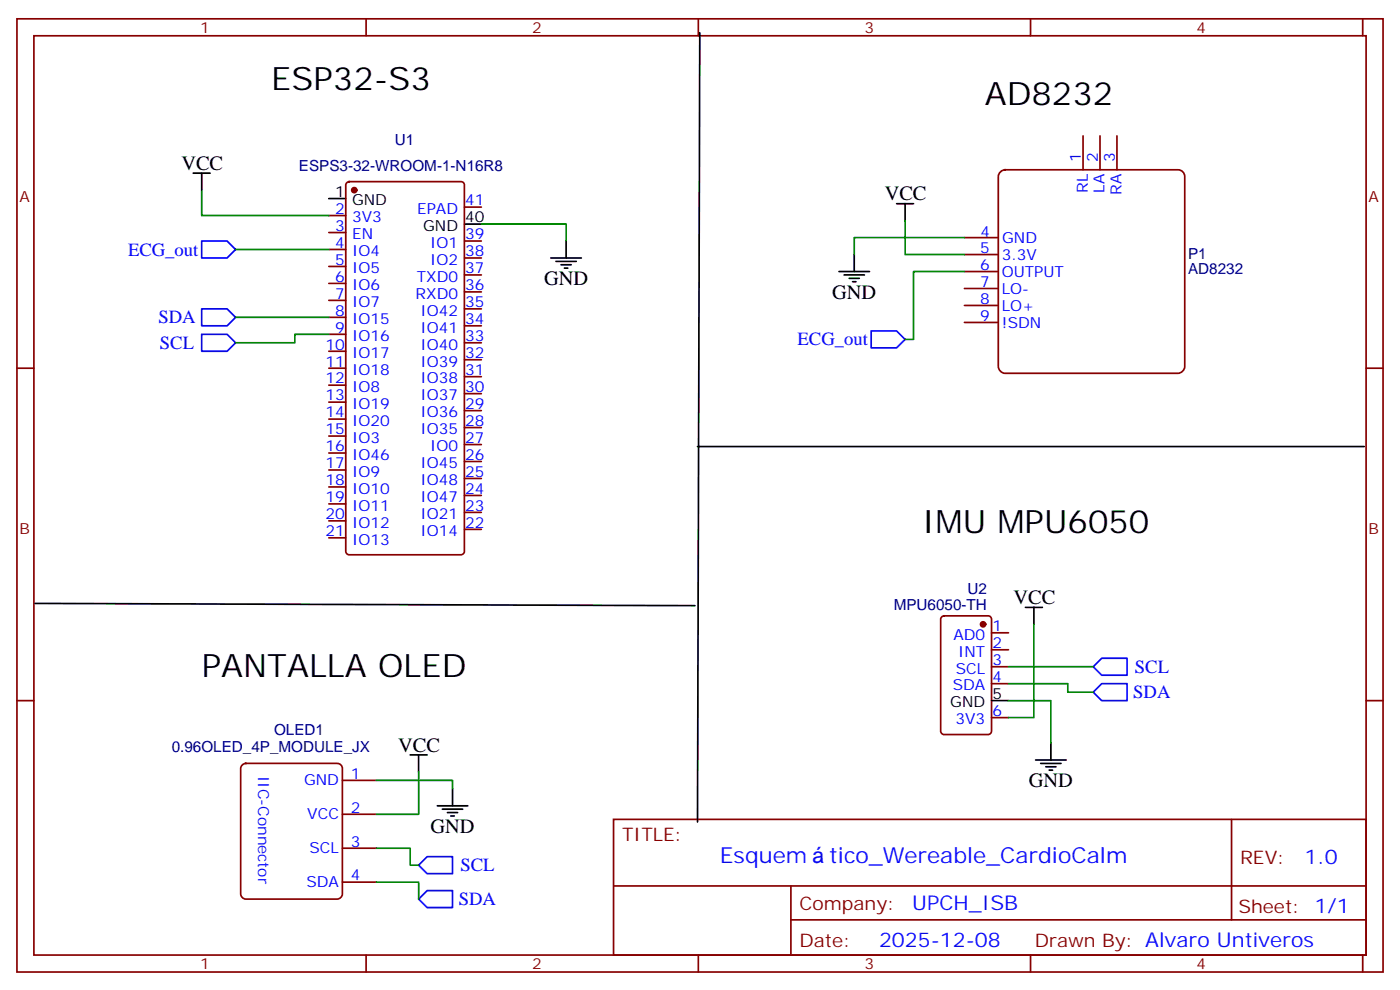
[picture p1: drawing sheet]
<svg xmlns="http://www.w3.org/2000/svg" width="291mm" height="206mm" viewBox="0 0 291 206" stroke-linecap="round" stroke-linejoin="round" font-family="sans-serif">
<g fill="none" stroke="#870000" stroke-width=".35">
<path d="M3.5 3.9h284.4v198.3h-284.4zM7.1 7.4h277.2v191.2h-277.2zM76.2 3.9v3.5M145.3 3.9v3.5M214.5 3.9v3.5M283.6 3.9v3.5M3.5 76.6h3.6M284.3 76.6h3.6M3.5 145.7h3.6M284.3 145.7h3.6M127.7 170.4h156.6v28.2h-156.6zM256.3 170.5v20.8"/>
<path d="M76.2 198.6v3.6M127.7 184.3h156.5M145.3 198.6v3.6M164.6 191.3h119.6M164.6 184.3v14.1M214.5 198.6v3.6M283.6 198.6v3.6"/>
</g>
<path d="M208.1 35.9l.3-.3 .8-.3h36a1.41 1.41 0 0 1 1.4 1.4v39.5a1.51 1.51 0 0 1-1.4 1.4h-36a1.51 1.51 0 0 1-1.4-1.4v-39.5z" fill="#fff" stroke="#800000" stroke-width=".35"/>
<g fill="none" stroke="#870000" stroke-width=".35">
<path d="M72.2 38l.5-.2h23.3a.71 .71 0 0 1 .7 .7v76.2a.76 .76 0 0 1-.7 .7h-23.3a.76 .76 0 0 1-.7-.7v-76.2zM225.4 28.3v7M229 28.3v7M232.5 28.3v7M68.4 58.9h3.6M68.4 55.4h3.6M68.4 51.9h3.6M68.4 48.4h3.6M68.4 44.8h3.6M96.7 43.1h3.5M96.7 50.1h3.5M96.7 53.7h3.5"/>
<path d="M96.7 57.2h3.5M200.7 49.4h7.1M200.7 53h7.1M200.7 56.5h7.1M68.4 76.6h3.6M68.4 73.1h3.6M68.4 69.5h3.6M68.4 66h3.6M68.4 62.5h3.6M96.7 60.7h3.5M96.7 64.2h3.5M96.7 67.8h3.5"/>
<path d="M96.7 71.3h3.5M96.7 74.8h3.5M96.7 78.4h3.5M200.7 60h7.1M200.7 63.5h7.1M200.7 67.1h7.1M68.4 97.8h3.6M68.4 94.2h3.6M68.4 90.7h3.6M68.4 87.2h3.6M68.4 83.6h3.6M68.4 80.1h3.6"/>
<path d="M96.7 81.9h3.5M96.7 85.4h3.5M96.7 88.9h3.5M96.7 92.5h3.5M96.7 96h3.5M96.7 99.5h3.5M68.4 111.9h3.6M68.4 108.3h3.6M68.4 104.8h3.6M68.4 101.3h3.6M96.7 103h3.5M96.7 106.6h3.5"/>
<path d="M96.7 110.1h3.5M196 128.3l.5-.2h9.2a.71 .71 0 0 1 .7 .7v23.3a.76 .76 0 0 1-.7 .7h-9.2a.76 .76 0 0 1-.7-.7v-23.3zM206.4 131.6h3.5M206.4 135.1h3.5M206.4 138.7h3.5M50.3 159.2l.9-.4h19a1.06 1.06 0 0 1 1.1 1v26.1a1.13 1.13 0 0 1-1.1 1.1h-19a1.13 1.13 0 0 1-1.1-1.1v-26.1zM206.4 142.2h3.5M206.4 149.3h3.5M71.3 176.4h7M71.3 169.4h7M71.3 162.3h7M71.3 183.5h7"/>
</g>
<g fill="none" stroke="#000" stroke-width=".35">
<path d="M145.7 6.8l-.5 164.2M40.2 36h3.5M42 36v3.5M68.4 41.3h3.6M96.7 46.6h3.5M114.7 53.7h6.3M115.7 54.4h4.2M116.8 55.1h2.1M117.5 55.8h.7M117.8 50.1v3.6M174.6 56.5h6.4M175.7 57.2h4.2"/>
<path d="M176.7 57.9h2.2M177.4 58.6h.8M177.8 53v3.5M186.6 42.4h3.5M188.4 42.4v3.5M145.2 92.9h138.7M7.3 125.5l137.3 .5M213.4 126.3h3.6M215.2 126.3v3.6M85.4 157h3.5M87.1 157v3.5M206.4 145.7h3.5"/>
<path d="M215.5 158.1h6.4M216.6 158.8h4.2M217.7 159.5h2.1M218.7 154.6v3.5M91 167.6h6.4M92.1 168.3h4.2M93.1 169h2.1M93.8 169.7h.7M94.2 164.1v3.5M218.4 160.2h.7"/>
</g>
<g fill="#870000" stroke="#870000" stroke-width=".35">
<circle cx="73.7" cy="39.5" r=".53"/>
<circle cx="204.6" cy="129.9" r=".53"/>
</g>
<g fill="none" stroke="#008700" stroke-width=".35">
<path d="M42 39.5v5.3h26.4M49 51.9h19.4M100.2 46.6h17.6v3.5M188.4 45.9v7.1h12.3M200.7 49.4h-22.9v3.6M200.7 56.5h-10.6v14.1h-1.7M49 66h19.4M68.4 69.5h-7v1.8h-12.4M209.9 138.7h17.6M215.2 129.9v19.4h-5.3M209.9 142.2h12.3v1.8h5.3M209.9 145.7h8.8v8.9"/>
<path d="M78.3 162.3h15.9v1.8M78.3 176.4h7.1v3.6h1.7M87.1 160.5v8.9h-8.8M78.3 183.5h8.8v3.5"/>
</g>
<path d="M42 50.1h5.3l1.7 1.8-1.7 1.8h-5.3zM42 69.5h5.3l1.7 1.8-1.7 1.8h-5.3zM42 64.2h5.3l1.7 1.8-1.7 1.8h-5.3zM181.3 68.8h5.3l1.8 1.8-1.8 1.8h-5.3zM229.3 136.9h5.3v3.5h-5.3l-1.8-1.7zM227.5 144l1.8-1.8h5.3v3.5h-5.3zM88.9 178.2h5.3v3.5h-5.3l-1.8-1.7zM88.9 185.2h5.3v3.6h-5.3l-1.8-1.8z" fill="none" stroke="#00f" stroke-width=".35"/>
<g font-size="6.7">
<text x="56.4" y="18.7">ESP32-S3</text>
<text x="205" y="21.9">AD8232</text>
<text x="191.9" y="110.8">IMU MPU6050</text>
<text x="42" y="140.8">PANTALLA OLED</text>
</g>
<g font-size="4.6" fill="#00f">
<text x="149.8" y="179.5">Esquem</text>
<text x="172.6" y="179.5">tico_Wereable_CardioCalm</text>
</g>
<g font-size="4.2">
<text x="37.7" y="35.3">VCC</text>
<text x="184.1" y="41.7">VCC</text>
<text x="113.2" y="59.3">GND</text>
<text x="173.2" y="62.1">GND</text>
<text x="211" y="125.6">VCC</text>
<text x="82.9" y="156.3">VCC</text>
<text x="214.1" y="163.7">GND</text>
<text x="89.6" y="173.2">GND</text>
</g>
<g font-size="4.2" fill="#00f">
<text x="271.5" y="179.7">1.0</text>
<text x="189.9" y="189.3">UPCH_ISB</text>
<text x="183" y="197.1">2025-12-08</text>
</g>
<g font-size="3.9" fill="#00f">
<text x="26.6" y="53.2">ECG_out</text>
<text x="33" y="67.3">SDA</text>
<text x="166" y="71.9">ECG_out</text>
<text x="33.3" y="72.6">SCL</text>
<text x="236.2" y="139.9">SCL</text>
<text x="235.9" y="145.2">SDA</text>
<text x="95.8" y="181.2">SCL</text>
<text x="95.5" y="188.3">SDA</text>
</g>
<g font-size="3.9" fill="#800">
<text x="129.5" y="175">TITLE:</text>
<text x="258.1" y="179.7">REV:</text>
<text x="166.4" y="189.2">Company:</text>
<text x="257.7" y="189.8">Sheet: 1/1</text>
<text x="166.4" y="196.9">Date:</text>
<text x="215.4" y="197">Drawn By: Alvaro Untiveros</text>
</g>
<g font-size="3.2" fill="#800">
<text x="41.6" y="6.9">1</text>
<text x="110.8" y="6.9">2</text>
<text x="179.9" y="6.9">3</text>
<text x="249.1" y="6.9">4</text>
<text x="4.1" y="42">A</text>
<text x="284.9" y="42">A</text>
<text x="4.1" y="111.2">B</text>
<text x="284.9" y="111.2">B</text>
<text x="41.6" y="201.6">1</text>
<text x="110.8" y="201.6">2</text>
<text x="179.9" y="201.6">3</text>
<text x="249.1" y="201.6">4</text>
</g>
<g font-size="3.2" fill="#000080">
<text x="62.2" y="35.5">ESPS3-32-WROOM-1-N16R8</text>
<text x="82.2" y="30.2">U1</text>
<text x="247.3" y="53.9">P1</text>
<text x="247.3" y="56.9">AD8232</text>
<text x="201.4" y="123.6">U2</text>
<text x="186" y="126.9">MPU6050-TH</text>
<text x="57" y="152.9">OLED1</text>
<text x="35.7" y="156.5">0.96OLED_4P_MODULE_JX</text>
</g>
<g font-size="3.2" fill="#00f">
<text x="225" y="33.7" transform="rotate(-90 225 33.7)">1</text>
<text x="228.5" y="33.7" transform="rotate(-90 228.5 33.7)">2</text>
<text x="232" y="33.7" transform="rotate(-90 232 33.7)">3</text>
<text x="226.4" y="40.1" transform="rotate(-90 226.4 40.1)">RL</text>
<text x="229.9" y="40.1" transform="rotate(-90 229.9 40.1)">LA</text>
<text x="233.5" y="40.5" transform="rotate(-90 233.5 40.5)">RA</text>
<text x="69.8" y="44.5">2</text>
<text x="73.3" y="46.2">3V3</text>
<text x="86.8" y="44.5">EPAD</text>
<text x="96.8" y="42.7">41</text>
<text x="69.8" y="51.5">4</text>
<text x="69.8" y="48">3</text>
<text x="73.3" y="53.3">IO4</text>
<text x="73.3" y="49.8">EN</text>
<text x="89.5" y="51.5">IO1</text>
<text x="96.8" y="49.8">39</text>
<text x="96.8" y="53.3">38</text>
<text x="204" y="52.6">5</text>
<text x="204.1" y="49.2">4</text>
<text x="208.6" y="50.6">GND</text>
<text x="69.8" y="58.6">6</text>
<text x="69.8" y="55.1">5</text>
<text x="73.3" y="56.8">IO5</text>
<text x="86.8" y="58.6">TXD0</text>
<text x="89.5" y="55.1">IO2</text>
<text x="96.8" y="56.8">37</text>
<text x="204" y="56.1">6</text>
<text x="204" y="59.7">7</text>
<text x="208.5" y="54">3.3V</text>
<text x="208.5" y="57.5">OUTPUT</text>
<text x="69.8" y="65.7">8</text>
<text x="69.8" y="62.1">7</text>
<text x="73.3" y="63.9">IO7</text>
<text x="73.3" y="60.4">IO6</text>
<text x="86.5" y="62.1">RXD0</text>
<text x="87.5" y="65.7">IO42</text>
<text x="96.8" y="60.4">36</text>
<text x="96.8" y="63.9">35</text>
<text x="204" y="63.2">8</text>
<text x="208.5" y="61.1">LO-</text>
<text x="208.5" y="64.6">LO+</text>
<text x="69.8" y="69.2">9</text>
<text x="73.3" y="70.9">IO16</text>
<text x="73.3" y="67.4">IO15</text>
<text x="87.5" y="69.2">IO41</text>
<text x="96.8" y="67.4">34</text>
<text x="96.8" y="70.9">33</text>
<text x="204" y="66.7">9</text>
<text x="208.5" y="68.1">!SDN</text>
<text x="67.8" y="76.2">11</text>
<text x="67.8" y="72.7">10</text>
<text x="73.3" y="78">IO18</text>
<text x="73.3" y="74.5">IO17</text>
<text x="87.5" y="72.7">IO40</text>
<text x="87.5" y="76.2">IO39</text>
<text x="96.8" y="74.5">32</text>
<text x="96.8" y="78">31</text>
<text x="67.8" y="83.3">13</text>
<text x="67.8" y="79.8">12</text>
<text x="73.3" y="81.5">IO8</text>
<text x="87.5" y="79.8">IO38</text>
<text x="87.5" y="83.3">IO37</text>
<text x="96.8" y="81.5">30</text>
<text x="67.8" y="86.8">14</text>
<text x="73.3" y="88.6">IO20</text>
<text x="73.3" y="85.1">IO19</text>
<text x="87.5" y="86.8">IO36</text>
<text x="96.8" y="85.1">29</text>
<text x="96.8" y="88.6">28</text>
<text x="67.8" y="93.9">16</text>
<text x="67.8" y="90.3">15</text>
<text x="73.3" y="95.6">IO46</text>
<text x="73.3" y="92.1">IO3</text>
<text x="87.5" y="90.3">IO35</text>
<text x="89.5" y="93.9">IO0</text>
<text x="96.8" y="92.1">27</text>
<text x="96.8" y="95.6">26</text>
<text x="67.8" y="100.9">18</text>
<text x="67.8" y="97.4">17</text>
<text x="73.3" y="99.2">IO9</text>
<text x="87.5" y="97.4">IO45</text>
<text x="87.5" y="100.9">IO48</text>
<text x="96.8" y="99.2">25</text>
<text x="67.8" y="108">20</text>
<text x="67.8" y="104.5">19</text>
<text x="73.3" y="106.2">IO11</text>
<text x="73.3" y="102.7">IO10</text>
<text x="87.5" y="104.5">IO47</text>
<text x="87.5" y="108">IO21</text>
<text x="96.8" y="102.7">24</text>
<text x="96.8" y="106.2">23</text>
<text x="67.8" y="111.5">21</text>
<text x="73.3" y="113.3">IO13</text>
<text x="73.3" y="109.7">IO12</text>
<text x="87.5" y="111.5">IO14</text>
<text x="96.8" y="109.7">22</text>
<text x="206.6" y="131.3">1</text>
<text x="198.4" y="133">AD0</text>
<text x="199.4" y="136.6">INT</text>
<text x="206.6" y="134.8">2</text>
<text x="198.3" y="143.6">SDA</text>
<text x="198.9" y="140.1">SCL</text>
<text x="206.6" y="138.3">3</text>
<text x="206.6" y="141.9">4</text>
<text x="206.6" y="148.9">6</text>
<text x="198.9" y="150.7">3V3</text>
<text x="53.7" y="161.4" transform="rotate(90 53.7 161.4)">IIC-Connector</text>
<text x="73" y="162">1</text>
<text x="63.3" y="163.4">GND</text>
<text x="64" y="170.4">VCC</text>
<text x="73" y="169">2</text>
<text x="64.4" y="177.5">SCL</text>
<text x="73" y="176.1">3</text>
<text x="63.8" y="184.5">SDA</text>
<text x="73" y="183.1">4</text>
</g>
<g font-size="3.2">
<text x="69.8" y="41">1</text>
<text x="73.3" y="42.7">GND</text>
<text x="96.8" y="46.2">40</text>
<text x="88.1" y="48">GND</text>
<text x="197.8" y="147.1">GND</text>
<text x="206.6" y="145.4">5</text>
</g>
</svg>
